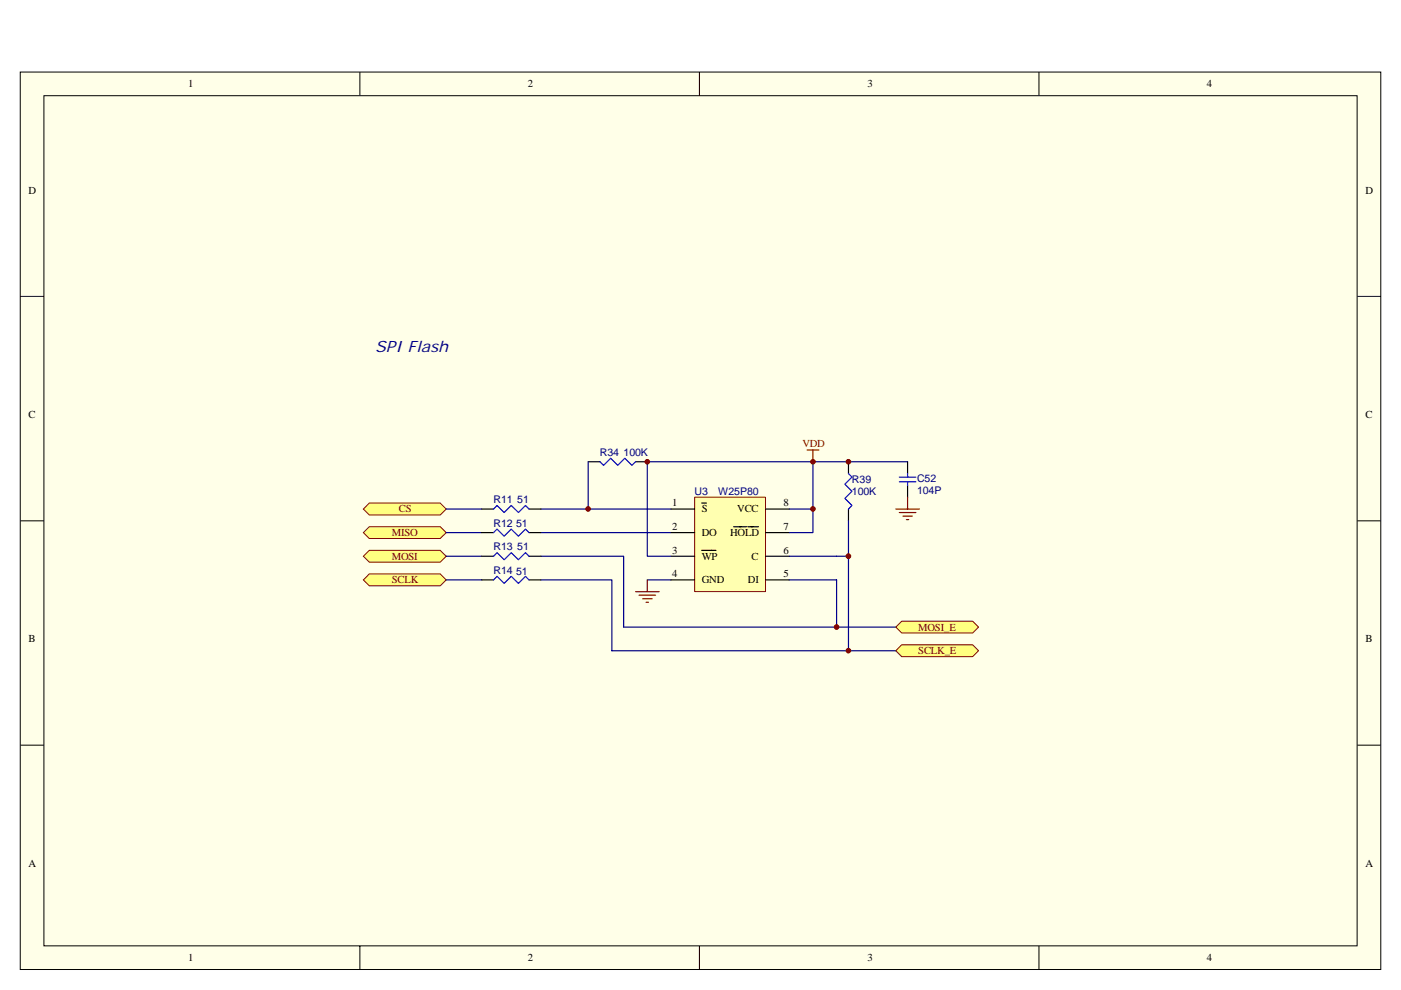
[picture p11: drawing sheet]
<svg xmlns="http://www.w3.org/2000/svg" width="297mm" height="210mm" viewBox="0 0 297 210" stroke-linecap="round" stroke-linejoin="round" font-family="sans-serif">
<path d="M4.3 15.3h288.5v190.3h-288.5z" fill="#ffffe8"/>
<g fill="none" stroke="#000" stroke-width=".21">
<path d="M4.3 15.3h288.5v190.3h-288.5zM76.3 15.3v5M148.3 15.3v5M220.3 15.3v5M9.3 20.3h278.4v180.3h-278.4zM4.3 62.9h5M287.8 62.9h5M4.3 110.5h5M287.8 110.5h5M4.3 158.1h5M287.8 158.1h5M76.3 200.6v5.1"/>
<path d="M148.3 200.6v5.1M220.3 200.6v5.1"/>
</g>
<g fill="#ffff80" stroke="#800000" stroke-width=".21">
<path d="M78.3 111.7h15l1.3 1.3-1.3 1.2h-15l-1.3-1.2z" fill-rule="evenodd"/>
<path d="M78.3 106.7h15l1.3 1.3-1.3 1.2h-15l-1.3-1.2z" fill-rule="evenodd"/>
<path d="M78.3 121.7h15l1.3 1.3-1.3 1.2h-15l-1.3-1.2z" fill-rule="evenodd"/>
<path d="M78.3 116.7h15l1.3 1.3-1.3 1.2h-15l-1.3-1.2z" fill-rule="evenodd"/>
</g>
<path d="M114.7 108h27.6M114.7 113h27.6M167.3 108h5.1M132.2 133h45.2M137.2 123h5.1" fill="none" stroke="#000080" stroke-width=".25"/>
<path d="M192.4 97.9v2.6M192.4 103v2.5" fill="none" stroke="#000" stroke-width=".25"/>
<path d="M190.7 101.2h3.5M190.7 102.2h3.5M192.4 100.5v.7M192.4 102.2v.8" fill="none" stroke="#00f" stroke-width=".25"/>
<path d="M171.1 95.4h2.5M172.4 95.4v2.5M189.9 108h5M190.7 108.7h3.5M191.4 109.5h2M192.2 110.2h.5M192.4 105.5v2.5M134.7 125.5h5.1M135.5 126.2h3.5M136.2 127h2.1M137 127.7h.5M137.2 123v2.5" fill="none" stroke="#800000" stroke-width=".25"/>
<path d="M147.3 105.5h15v20h-15z" fill="#ffffb0"/>
<path d="M147.3 105.5h15v20h-15z" fill="none" stroke="#800000" stroke-width=".21"/>
<g fill="none" stroke="#000" stroke-width=".25">
<path d="M124.7 97.9h2.5M134.7 97.9h2.5M179.9 97.9v2.6M102.1 108h2.5M102.1 113h2.5M102.1 118h2.5M112.2 108h2.5M112.2 113h2.5M112.2 118h2.5M142.3 108h5M142.3 113h5M142.3 118h5"/>
<path d="M148.8 106.7h1M148.8 116.7h3M155.6 111.7h2.7M158.6 111.7h2.2M162.3 108h5M162.3 113h5M162.3 118h5M179.9 108v2.5M102.1 123h2.5M112.2 123h2.5M142.3 123h5M162.3 123h5"/>
</g>
<path d="M124.7 97.9v10.1M172.4 97.9h20M94.6 118h7.5M94.6 108h7.5M94.6 113h7.5M114.7 118h17.5v15M167.3 113h5.1v-15.1h-35.2v20.1h5.1M167.3 118h12.6v20h-50.2v-15h-15M179.9 110.5v7.5M94.6 123h7.5M167.3 123h10.1v10h12.5M179.9 138h10" fill="none" stroke="#000080" stroke-width=".25"/>
<path d="M127.2 97.9l.8 .8 1.5-1.5 1.5 1.5 1.5-1.5 1.5 1.5 .7-.8M104.6 118l.8-.8 1.5 1.5 1.5-1.5 1.5 1.5 1.5-1.5 .8 .8M104.6 113l.8-.8 1.5 1.5 1.5-1.5 1.5 1.5 1.5-1.5 .8 .8M104.6 108l.8-.8 1.5 1.5 1.5-1.5 1.5 1.5 1.5-1.5 .8 .8M179.9 100.5l.7 .7-1.5 1.5 1.5 1.5-1.5 1.5 1.5 1.5-.7 .8M104.6 123l.8-.8 1.5 1.5 1.5-1.5 1.5 1.5 1.5-1.5 .8 .8" fill="none" stroke="#00f" stroke-width=".25"/>
<g fill="#ffff80" stroke="#800000" stroke-width=".21">
<path d="M191.2 136.8h15l1.3 1.2-1.3 1.3h-15l-1.3-1.3z" fill-rule="evenodd"/>
<path d="M189.9 133l1.3-1.2h15l1.3 1.2-1.3 1.3h-15z" fill-rule="evenodd"/>
</g>
<g fill="#800000" stroke="#800000" stroke-width=".21">
<circle cx="177.4" cy="133" r=".49"/>
<circle cx="172.4" cy="107.9" r=".49"/>
<circle cx="172.4" cy="97.9" r=".49"/>
<circle cx="137.2" cy="97.9" r=".49"/>
<circle cx="179.9" cy="118" r=".5"/>
<circle cx="179.9" cy="138" r=".49"/>
<circle cx="124.7" cy="107.9" r=".49"/>
<circle cx="179.9" cy="97.9" r=".49"/>
</g>
<text font-size="3.3" fill="#000080" x="79.6" y="74.7">SPI Flash</text>
<g font-size="2.3">
<text x="39.9" y="18.5">1</text>
<text x="111.9" y="18.5">2</text>
<text x="183.9" y="18.5">3</text>
<text x="255.9" y="18.5">4</text>
<text x="6.1" y="41">D</text>
<text x="289.5" y="41">D</text>
<text x="6.1" y="88.6">C</text>
<text x="289.5" y="88.6">C</text>
<text x="142.5" y="107.4">1</text>
<text x="166.1" y="107.4">8</text>
<text x="142.5" y="112.4">2</text>
<text x="148.8" y="108.7">S</text>
<text x="148.8" y="113.7">DO</text>
<text x="154.8" y="113.7">HOLD</text>
<text x="156.3" y="108.7">VCC</text>
<text x="166.1" y="112.4">7</text>
<text x="142.5" y="117.5">3</text>
<text x="148.8" y="118.7">WP</text>
<text x="159.3" y="118.7">C</text>
<text x="166.1" y="117.5">6</text>
<text x="142.5" y="122.4">4</text>
<text x="148.8" y="123.7">GND</text>
<text x="158.6" y="123.7">DI</text>
<text x="166.1" y="122.4">5</text>
<text x="6.1" y="136.2">B</text>
<text x="289.5" y="136.2">B</text>
<text x="6.1" y="183.8">A</text>
<text x="289.5" y="183.8">A</text>
<text x="39.9" y="203.9">1</text>
<text x="111.9" y="203.9">2</text>
<text x="183.9" y="203.9">3</text>
<text x="255.9" y="203.9">4</text>
</g>
<g font-size="2.3" fill="#800000">
<text x="170.1" y="94.9">VDD</text>
<text x="83.1" y="113.7">MISO</text>
<text x="84.6" y="108.7">CS</text>
<text x="83.1" y="118.7">MOSI</text>
<text x="83.1" y="123.7">SCLK</text>
<text x="194.7" y="133.7">MOSI_E</text>
<text x="194.7" y="138.7">SCLK_E</text>
</g>
<g font-size="2.2" fill="#000080">
<text x="127.2" y="96.7">R34 100K</text>
<text x="104.6" y="106.7">R11 51</text>
<text x="147.3" y="104.9">U3</text>
<text x="152.3" y="104.9">W25P80</text>
<text x="180.6" y="102.4">R39</text>
<text x="180.6" y="104.9">100K</text>
<text x="194.4" y="102.2">C52</text>
<text x="194.4" y="104.7">104P</text>
<text x="104.6" y="111.7">R12 51</text>
<text x="104.6" y="116.7">R13 51</text>
<text x="104.6" y="121.7">R14</text>
<text x="109.4" y="122">51</text>
</g>
</svg>
